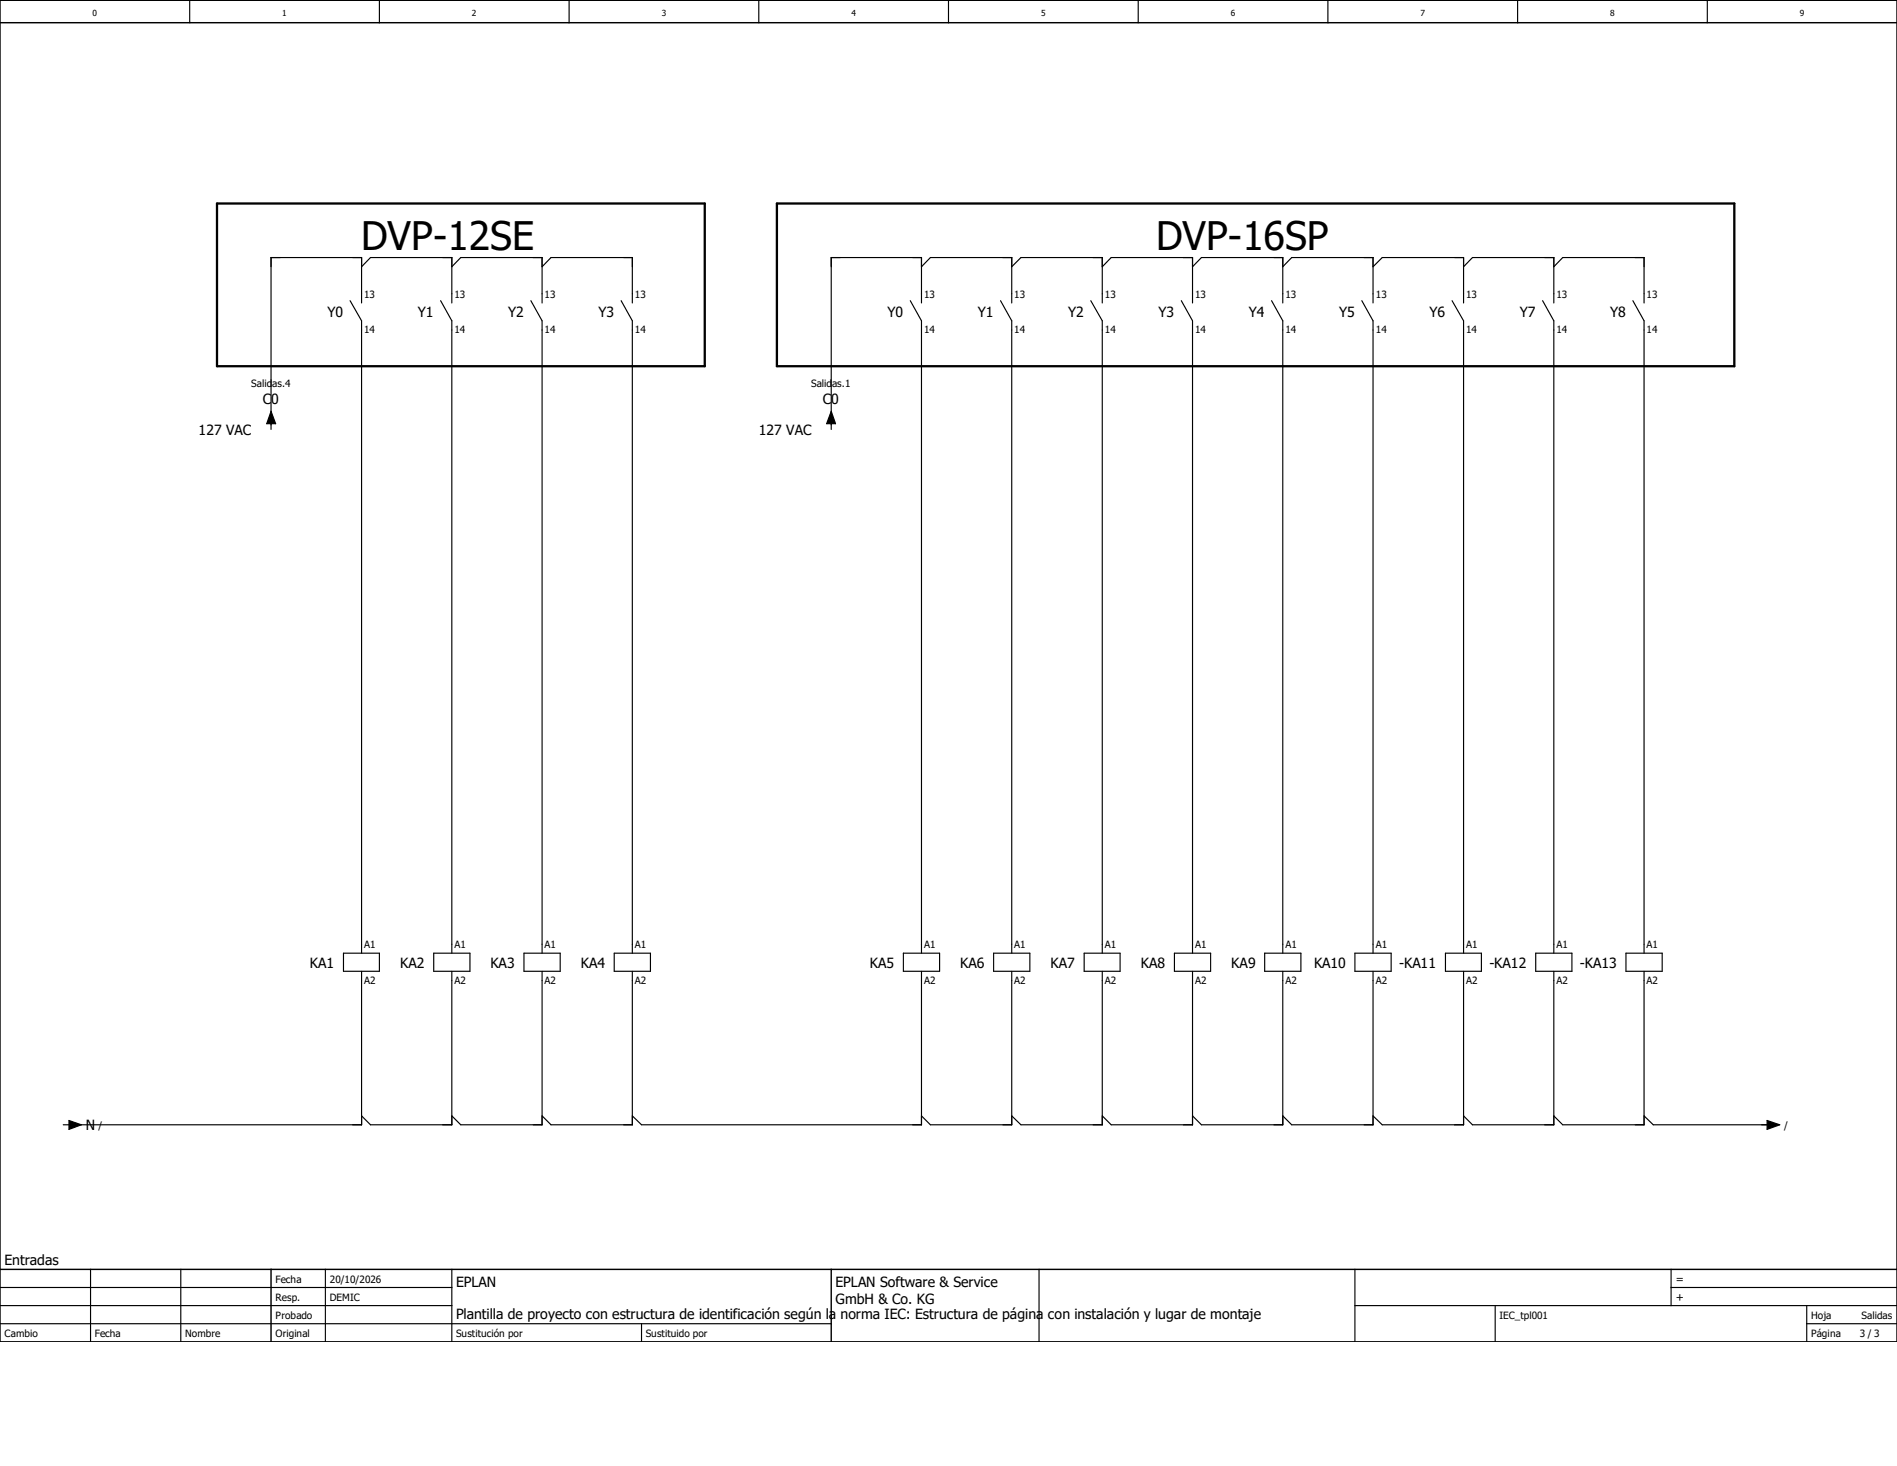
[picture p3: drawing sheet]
<svg xmlns="http://www.w3.org/2000/svg" width="279mm" height="216mm" viewBox="0 0 279 216" stroke-linecap="round" stroke-linejoin="round" font-family="sans-serif">
<path d="M197.7 -.1l-197.7 197.7M0 169.2l40.1 28.4M0 197.5v.1" fill="none" stroke="#fff" stroke-width=".15"/>
<g fill="none" stroke="#000" stroke-width=".17">
<path d="M27.9 0v3.3M55.9 0v3.3M83.8 0v3.3M111.8 0v3.3M139.7 0v3.3M167.6 0v3.3M195.6 0v3.3M223.5 0v3.3M251.5 0v3.3M53.3 39.3l1.3-1.4h11.9v6.7M66.5 39.3l1.4-1.4h11.9v6.7M79.8 39.3l1.4-1.4h11.9v6.7"/>
<path d="M135.7 39.3l1.3-1.4h12v6.7M149 39.3l1.4-1.4h11.9v6.7M162.3 39.3l1.4-1.4h11.9v6.7M175.6 39.3l1.4-1.4h11.9v6.7M188.9 39.3l1.3-1.4h12v6.7M202.2 39.3l1.4-1.4h12v6.7M215.6 39.3l1.3-1.4h12v6.7M228.9 39.3l1.3-1.4h11.9v6.7M51.6 44.3l1.7 2.9v93.2M53.3 44.6v-6.7h-13.4v25.3M64.9 44.3l1.6 2.9v93.2M78.2 44.3l1.6 2.9v93.2"/>
<path d="M91.5 44.3l1.6 2.9v93.2M134.1 44.3l1.6 2.9v93.2M135.7 44.6v-6.7h-13.3v25.3M147.4 44.3l1.6 2.9v93.2M160.7 44.3l1.6 2.9v93.2M174 44.3l1.6 2.9v93.2M187.3 44.3l1.6 2.9v93.2M200.6 44.3l1.6 2.9v93.2M213.9 44.3l1.7 2.9v93.2M227.2 44.3l1.7 2.9v93.2M240.5 44.3l1.6 2.9v93.2M39.9 60.6l.7 1.8h-1.3z"/>
<path d="M122.4 60.6l.7 1.8h-1.3zM50.6 140.4h5.3v2.6h-5.3zM53.3 143v22.7h-42.6M63.9 140.4h5.3v2.6h-5.3zM66.5 143v22.7h-11.9l-1.3-1.4M77.2 140.4h5.3v2.6h-5.3zM79.8 143v22.7h-11.9l-1.4-1.4M90.5 140.4h5.3v2.6h-5.3zM93.1 143v22.7h-11.9l-1.4-1.4M133.1 140.4h5.3v2.6h-5.3zM135.7 143v22.7h-41.2l-1.4-1.4M146.3 140.4h5.4v2.6h-5.4z"/>
<path d="M149 143v22.7h-12l-1.3-1.4M159.7 140.4h5.3v2.6h-5.3zM162.3 143v22.7h-11.9l-1.4-1.4M173 140.4h5.3v2.6h-5.3zM175.6 143v22.7h-11.9l-1.4-1.4M186.3 140.4h5.3v2.6h-5.3zM188.9 143v22.7h-11.9l-1.4-1.4M199.6 140.4h5.3v2.6h-5.3zM202.2 143v22.7h-12l-1.3-1.4M212.9 140.4h5.3v2.6h-5.3zM215.6 143v22.7h-12l-1.4-1.4M226.2 140.4h5.3v2.6h-5.3z"/>
<path d="M228.9 143v22.7h-12l-1.3-1.4M239.5 140.4h5.3v2.6h-5.3zM242.1 143v22.7h-11.9l-1.3-1.4M9.3 165.7h.9M10.2 165l1.8 .7-1.8 .6zM242.1 164.3l1.4 1.4h17.3M260.3 165l1.8 .7-1.8 .6zM0 194.9h122.4M0 192.3h66.5M0 189.6h66.5M13.3 186.9v10.7M26.6 186.9v10.7"/>
<path d="M47.9 186.9v10.7M66.5 186.9v10.7M94.5 194.9v2.7M153 186.9v10.7M199.6 192.3h79.8M199.6 186.9v10.7M220.2 192.3v5.3M246.1 189.6h33.3M246.1 186.9v5.4M266.1 194.9h13.3M266.1 192.3v5.3"/>
</g>
<path d="M0 3.3h279.4M0 0h279.4v197.6h-279.4zM0 186.9h279.4M39.9 186.9v10.7M122.4 186.9v10.7" fill="none" stroke="#000" stroke-width=".21"/>
<path d="M32 30h71.8v23.9h-71.8zM114.4 30h141v23.9h-141z" fill="none" stroke="#000" stroke-width=".34"/>
<path d="M39.9 60.6l.7 1.8h-1.3zM122.4 60.6l.7 1.8h-1.3zM10.2 165l1.8 .7-1.8 .6zM260.3 165l1.8 .7-1.8 .6z" fill="#000"/>
<g font-size="5.8">
<text x="53.2" y="36.7">DVP-12SE</text>
<text x="170.3" y="36.7">DVP-16SP</text>
</g>
<g font-size="2.1">
<text x="48.2" y="46.7">Y0</text>
<text x="61.6" y="46.7">Y1</text>
<text x="74.8" y="46.7">Y2</text>
<text x="88.1" y="46.7">Y3</text>
<text x="130.7" y="46.7">Y0</text>
<text x="144" y="46.7">Y1</text>
<text x="157.3" y="46.7">Y2</text>
<text x="170.6" y="46.7">Y3</text>
<text x="183.9" y="46.7">Y4</text>
<text x="197.2" y="46.7">Y5</text>
<text x="210.6" y="46.7">Y6</text>
<text x="223.9" y="46.7">Y7</text>
<text x="237.1" y="46.7">Y8</text>
<text x="38.7" y="59.4">C0</text>
<text x="121.2" y="59.4">C0</text>
<text x="29.3" y="64.1">127 VAC</text>
<text x="111.8" y="64.1">127 VAC</text>
<text x="45.6" y="142.5">KA1</text>
<text x="58.9" y="142.5">KA2</text>
<text x="72.2" y="142.5">KA3</text>
<text x="85.6" y="142.5">KA4</text>
<text x="128.1" y="142.5">KA5</text>
<text x="141.4" y="142.5">KA6</text>
<text x="154.7" y="142.5">KA7</text>
<text x="168" y="142.5">KA8</text>
<text x="181.4" y="142.5">KA9</text>
<text x="193.5" y="142.5">KA10</text>
<text x="206.1" y="142.5">-KA11</text>
<text x="219.4" y="142.5">-KA12</text>
<text x="232.7" y="142.5">-KA13</text>
<text x="12.7" y="166.5">N</text>
<text x=".7" y="186.3">Entradas</text>
<text x="67.2" y="189.6">EPLAN</text>
<text x="123.1" y="189.6">EPLAN Software &amp; Service</text>
<text x="67.2" y="194.3">Plantilla de proyecto con estructura de identificación según la norma IEC: Estructura de página con instalación y lugar de montaje</text>
<text x="123.1" y="192.1">GmbH &amp; Co. KG</text>
</g>
<g font-size="1.6">
<text x="246.8" y="191.6">+</text>
<text x="246.8" y="188.9">=</text>
</g>
<g font-size="1.5">
<text x="53.6" y="43.9">13</text>
<text x="66.9" y="43.9">13</text>
<text x="80.2" y="43.9">13</text>
<text x="93.5" y="43.9">13</text>
<text x="136.1" y="43.9">13</text>
<text x="149.4" y="43.9">13</text>
<text x="162.7" y="43.9">13</text>
<text x="176" y="43.9">13</text>
<text x="189.3" y="43.9">13</text>
<text x="202.6" y="43.9">13</text>
<text x="215.9" y="43.9">13</text>
<text x="229.2" y="43.9">13</text>
<text x="242.5" y="43.9">13</text>
<text x="53.6" y="49.1">14</text>
<text x="66.9" y="49.1">14</text>
<text x="80.2" y="49.1">14</text>
<text x="93.5" y="49.1">14</text>
<text x="136.1" y="49.1">14</text>
<text x="149.4" y="49.1">14</text>
<text x="162.7" y="49.1">14</text>
<text x="176" y="49.1">14</text>
<text x="189.3" y="49.1">14</text>
<text x="202.6" y="49.1">14</text>
<text x="215.9" y="49.1">14</text>
<text x="229.2" y="49.1">14</text>
<text x="242.5" y="49.1">14</text>
<text x="37" y="57.1">Salidas.4</text>
<text x="119.5" y="57.1">Salidas.1</text>
<text x="53.6" y="139.7">A1</text>
<text x="66.9" y="139.7">A1</text>
<text x="80.2" y="139.7">A1</text>
<text x="93.5" y="139.7">A1</text>
<text x="136.1" y="139.7">A1</text>
<text x="149.4" y="139.7">A1</text>
<text x="162.7" y="139.7">A1</text>
<text x="176" y="139.7">A1</text>
<text x="189.3" y="139.7">A1</text>
<text x="202.6" y="139.7">A1</text>
<text x="215.9" y="139.7">A1</text>
<text x="229.2" y="139.7">A1</text>
<text x="242.5" y="139.7">A1</text>
<text x="53.6" y="144.9">A2</text>
<text x="66.9" y="144.9">A2</text>
<text x="80.2" y="144.9">A2</text>
<text x="93.5" y="144.9">A2</text>
<text x="136.1" y="144.9">A2</text>
<text x="149.4" y="144.9">A2</text>
<text x="162.7" y="144.9">A2</text>
<text x="176" y="144.9">A2</text>
<text x="189.3" y="144.9">A2</text>
<text x="202.6" y="144.9">A2</text>
<text x="215.9" y="144.9">A2</text>
<text x="229.2" y="144.9">A2</text>
<text x="242.5" y="144.9">A2</text>
<text x="14.5" y="166.2">/</text>
<text x="262.8" y="166.2">/</text>
<text x="40.6" y="191.6">Resp.</text>
<text x="40.6" y="188.9">Fecha</text>
<text x="48.6" y="191.6">DEMIC</text>
<text x="48.6" y="188.9">20/10/2026</text>
<text x=".7" y="196.9">Cambio</text>
<text x="14" y="196.9">Fecha</text>
<text x="27.3" y="196.9">Nombre</text>
<text x="40.6" y="196.9">Original</text>
<text x="40.6" y="194.3">Probado</text>
<text x="67.2" y="196.9">Sustitución por</text>
<text x="95.1" y="196.9">Sustituido por</text>
<text x="220.8" y="194.3">IEC_tpl001</text>
<text x="266.7" y="194.3">Hoja</text>
<text x="266.7" y="196.9">Página</text>
<text x="273.9" y="196.9">3 / 3</text>
<text x="274.2" y="194.3">Salidas</text>
</g>
<g font-size="1.2">
<text x="13.6" y="2.4">0</text>
<text x="41.6" y="2.4">1</text>
<text x="69.5" y="2.4">2</text>
<text x="97.5" y="2.4">3</text>
<text x="125.4" y="2.4">4</text>
<text x="153.3" y="2.4">5</text>
<text x="181.3" y="2.4">6</text>
<text x="209.2" y="2.4">7</text>
<text x="237.2" y="2.4">8</text>
<text x="265.1" y="2.4">9</text>
</g>
</svg>
